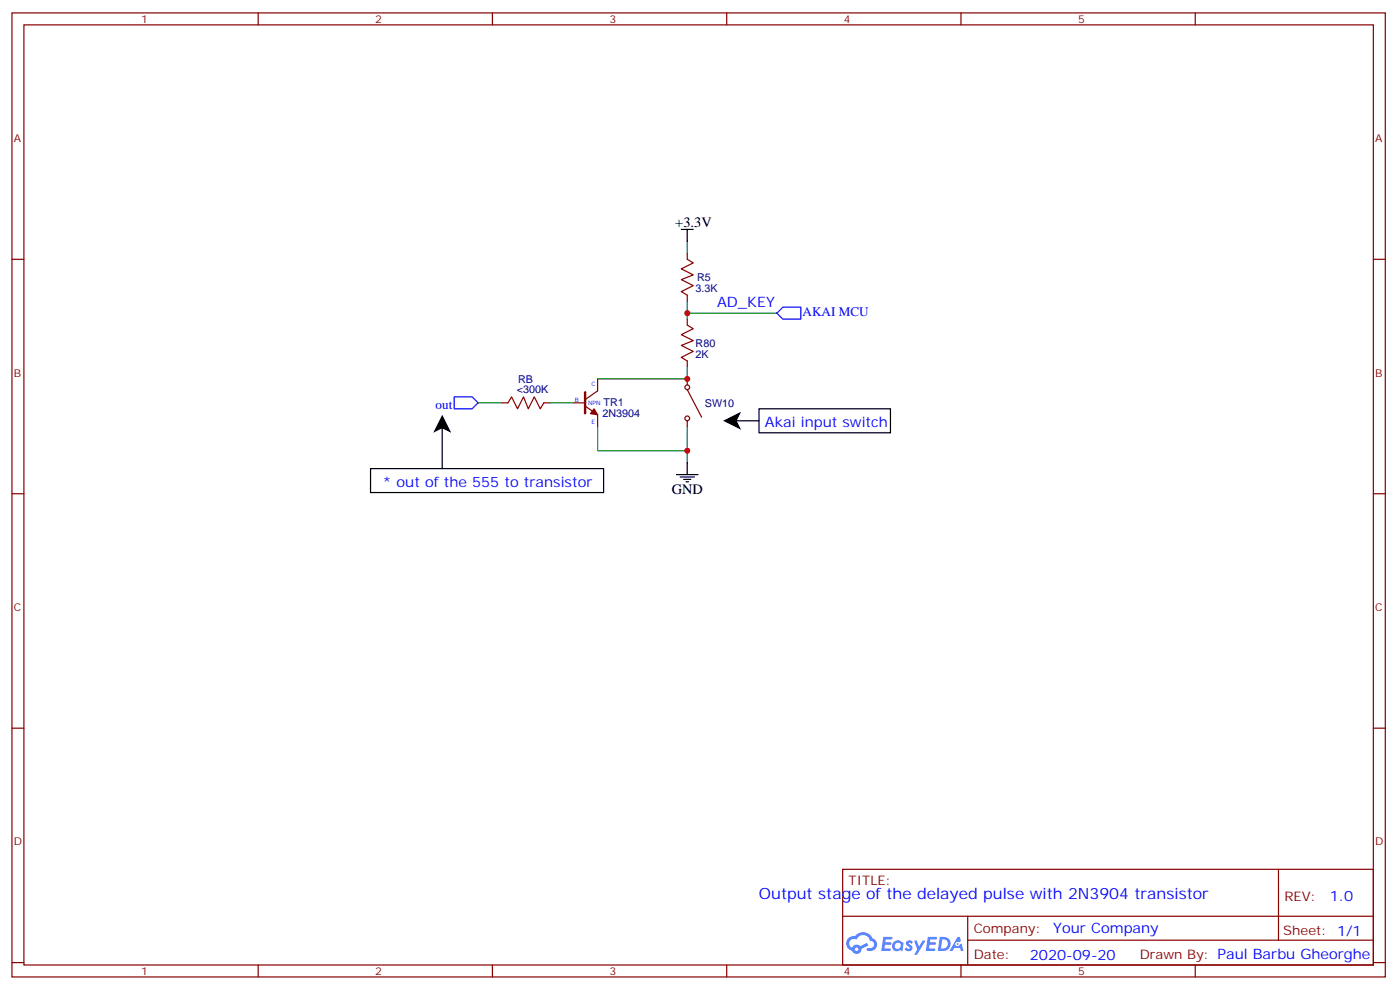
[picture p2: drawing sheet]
<svg xmlns="http://www.w3.org/2000/svg" width="413mm" height="292mm" viewBox="0 0 413 292" stroke-linecap="round" stroke-linejoin="round" font-family="sans-serif">
<g fill="none" stroke="#870000" stroke-width=".35">
<path d="M3.5 3.8h405.4v284.3h-405.4zM7.1 7.3h398.2v277.3h-398.2zM76.2 3.8v3.5M145.3 3.8v3.5M214.5 3.8v3.5M283.6 3.8v3.5M352.8 3.8v3.5M3.5 76.5h3.6M405.3 76.5h3.6M3.5 145.6h3.6M405.3 145.6h3.6M3.5 214.8h3.6"/>
<path d="M405.3 214.8h3.6M248.7 256.4h156.6v28.2h-156.6zM377.3 256.4v20.9M248.7 270.2h156.5M285.6 277.3h119.6M285.6 270.2v14.2M3.5 283.9h3.6M76.2 284.6v3.5M145.3 284.6v3.5M214.5 284.6v3.5M283.6 284.6v3.5M352.8 284.6v3.5"/>
<path d="M405.3 283.9h3.6"/>
</g>
<g fill="#5487ff">
<path d="M267.7 277.6a1.22 1.22 0 0 1 1.7 .2l-.4 .6a.47 .47 0 0 0-.3-.4 .47 .47 0 0 0-.5 .2l.1 .2a1.14 1.14 0 0 1 .8 1.8 1.14 1.14 0 0 1-1.9 0l-.2-.2 .5-.6 .7 .5a.29 .29 0 0 0 .3-.3 .29 .29 0 0 0-.2-.3 1.04 1.04 0 0 1-.6-1.7z"/>
<path d="M260.7 276.3h2.4l.3 .2-.2 .5-1.8 .1-.1 .8h1.5l.3 .4-.3 .4h-1.6l-.2 1.1h1.7l.2 .3-.2 .3-2.6 .1z"/>
<path d="M273.8 276.3h2.4l.3 .2-.1 .5-1.8 .1-.2 .8h1.6l.3 .4-.4 .4h-1.6l-.1 1.1h1.7l.2 .3-.2 .3-2.6 .1z"/>
<path d="M282.6 276.3h.7l.3 1.3-.6 .3a.69 .69 0 0 0-1 .3 .69 .69 0 0 0 .4 .9 .69 .69 0 0 0 .9-.6l.5-.2 .6 2.2h-.8l-.2-.9h-1.8l-.5 .9h-.8z"/>
<path d="M269.8 277.4h.8l.6 1.8 1.1-1.8h.9l-2.6 4.2h-.8l.9-1.5z"/>
<path d="M277.4 276.3l-.6 4.2h1.3a2.11 2.11 0 0 0 2.5-2.1 2.11 2.11 0 0 0-2.5-2.1zM278.1 277.1a1.39 1.39 0 0 1 1.7 1.4 1.39 1.39 0 0 1-1.8 1.3h-.3z"/>
<path d="M263.7 277.9a1.54 1.54 0 0 0-.1 2.2 1.54 1.54 0 0 0 2.2 .1l.6 .3 .3-2.3-.2-.3h-.4a1.49 1.49 0 0 0-2.4 0zM264 278.9a.94 .94 0 0 1 1.8 0 .94 .94 0 0 1-1.8 0z"/>
<path d="M250.4 276.7a2.18 2.18 0 0 0 1.1 3.7 1.44 1.44 0 0 0 1.6 .9 1.44 1.44 0 0 0 1.2-1.4l2-1.1-.5-.7-1.9 1a1.47 1.47 0 0 0-2.4 .4 1.39 1.39 0 0 1-.7-1.9 1.39 1.39 0 0 1 2-.5 2.12 2.12 0 0 1 2.2-1.3 2.12 2.12 0 0 1 1.9 1.7 1.14 1.14 0 0 1 1.1 1.4 1.14 1.14 0 0 1-1.7 .7 .43 .43 0 0 0-.5 .4 .43 .43 0 0 0 .4 .5 1.98 1.98 0 0 0 2.5-1.2 1.98 1.98 0 0 0-1.2-2.6 3.1 3.1 0 0 0-5.3-.6l-.9 .1zM252.3 280a.55 .55 0 0 1 1.1 0 .55 .55 0 0 1-1.1 0z"/>
<circle cx="282.6" cy="278.4" r=".26"/>
</g>
<path d="M202.8 71.2v3.5M202.8 92.4h26.5M202.8 88.8v5.3M141.1 118.8h7.1M162.3 118.8h7M202.8 108.2v3.6h-26.4M176.4 125.9v7h26.4M202.8 125.9v10.6" fill="none" stroke="#008700" stroke-width=".35"/>
<path d="M229.3 92.4l1.8-1.8h5.3v3.5h-5.3zM134.1 117.1h5.2l1.8 1.7-1.8 1.8h-5.2z" fill="none" stroke="#00f" stroke-width=".35"/>
<g fill="none" stroke="#870000" stroke-width=".35">
<path d="M202.8 74.7v1.8l1.8 1-3.5 1.8 3.5 1.8-3.5 1.4 3.5 1.7-3.5 1.8 1.7 1.1v1.7M202.8 94.1v1.8l1.8 1-3.5 1.8 3.5 1.8-3.5 1.4 3.5 1.7-3.5 1.8 1.7 1.1v1.7M148.2 118.8h1.7l1.1-1.7 1.8 3.5 1.7-3.5 1.4 3.5 1.8-3.5 1.8 3.5 1-1.8h1.8M169.3 118.8h3.6M172.5 115.6h.4v6.4h-.4zM172.9 119.9l3.5 2.4v3.6M176.4 111.8v3.5l-3.5 2.5M202.8 111.8v1.7M202.8 114.9l4.3 8.1M202.8 124.1v1.8"/>
<circle cx="202.8" cy="114.2" r=".71"/>
<circle cx="202.8" cy="123.4" r=".71"/>
</g>
<path d="M201.1 67.7h3.5M202.8 67.7v3.5M109.4 138.2h68.8v7.1h-68.8zM130.5 125.9v12.3M199.7 140h6.3M202.8 136.5v3.5M215.2 124.1h8.8M224 120.6h38.8v7h-38.8zM200.7 140.7h4.3M201.8 141.4h2.1M202.5 142.1h.7" fill="none" stroke="#000" stroke-width=".35"/>
<path d="M130.5 122.3l2.7 5.3-2.7-1.3-2.6 1.3zM213.4 124.1l5.3-2.6-1.3 2.6 1.3 2.7z" fill="#000"/>
<path d="M175.3 120.6l1.1 1.7-2.1-.3z" fill="#870000" stroke="#870000" stroke-width=".35"/>
<g fill="#c00">
<circle cx="202.8" cy="92.4" r=".88"/>
<circle cx="202.8" cy="111.8" r=".88"/>
<circle cx="202.8" cy="132.9" r=".88"/>
</g>
<text font-size="4.6" fill="#00f" x="224" y="265.2">Output stage of the delayed pulse with 2N3904 transistor</text>
<g font-size="4.2">
<text x="199.3" y="67">+3.3V</text>
<text x="198.3" y="145.6">GND</text>
</g>
<g font-size="4.2" fill="#00f">
<text x="211.7" y="90.6">AD_KEY</text>
<text x="225.8" y="125.9">Akai input switch</text>
<text x="112.9" y="143.5">* out of the 555 to transistor</text>
<text x="392.5" y="265.7">1.0</text>
<text x="310.9" y="275.2">Your Company</text>
<text x="304" y="283">2020-09-20</text>
</g>
<g font-size="3.9" fill="#00f">
<text x="236.9" y="93.1">AKAI MCU</text>
<text x="128.6" y="120.6">out</text>
</g>
<g font-size="3.9" fill="#800">
<text x="250.5" y="261">TITLE:</text>
<text x="379.1" y="265.7">REV:</text>
<text x="287.4" y="275.2">Company:</text>
<text x="378.7" y="275.8">Sheet: 1/1</text>
<text x="287.4" y="282.9">Date:</text>
<text x="336.4" y="282.9">Drawn By: Paul Barbu Gheorghe</text>
</g>
<g font-size="3.2" fill="#800">
<text x="41.6" y="6.8">1</text>
<text x="110.8" y="6.8">2</text>
<text x="179.9" y="6.8">3</text>
<text x="249.1" y="6.8">4</text>
<text x="318.2" y="6.8">5</text>
<text x="4.1" y="41.9">A</text>
<text x="405.9" y="41.9">A</text>
<text x="4.1" y="111.1">B</text>
<text x="405.9" y="111.1">B</text>
<text x="4.1" y="180.2">C</text>
<text x="405.9" y="180.2">C</text>
<text x="4.1" y="249.3">D</text>
<text x="405.9" y="249.3">D</text>
<text x="41.6" y="287.6">1</text>
<text x="110.8" y="287.6">2</text>
<text x="179.9" y="287.6">3</text>
<text x="249.1" y="287.6">4</text>
<text x="318.2" y="287.6">5</text>
</g>
<g font-size="3.2" fill="#000080">
<text x="205.7" y="82.8">R5</text>
<text x="205.3" y="86.1">3.3K</text>
<text x="205.3" y="105.5">2K</text>
<text x="205.3" y="102.4">R80</text>
<text x="152.9" y="112.8">RB</text>
<text x="152.6" y="116">&lt;300K</text>
<text x="178.2" y="119.9">TR1</text>
<text x="208" y="119.9">SW10</text>
<text x="177.8" y="123">2N3904</text>
</g>
<g font-size="1.8" fill="#00f">
<text x="174.6" y="113.9">C</text>
<text x="169.7" y="118.5">B</text>
<text x="173.6" y="119.5">NPN</text>
<text x="174.6" y="125.2">E</text>
</g>
</svg>
